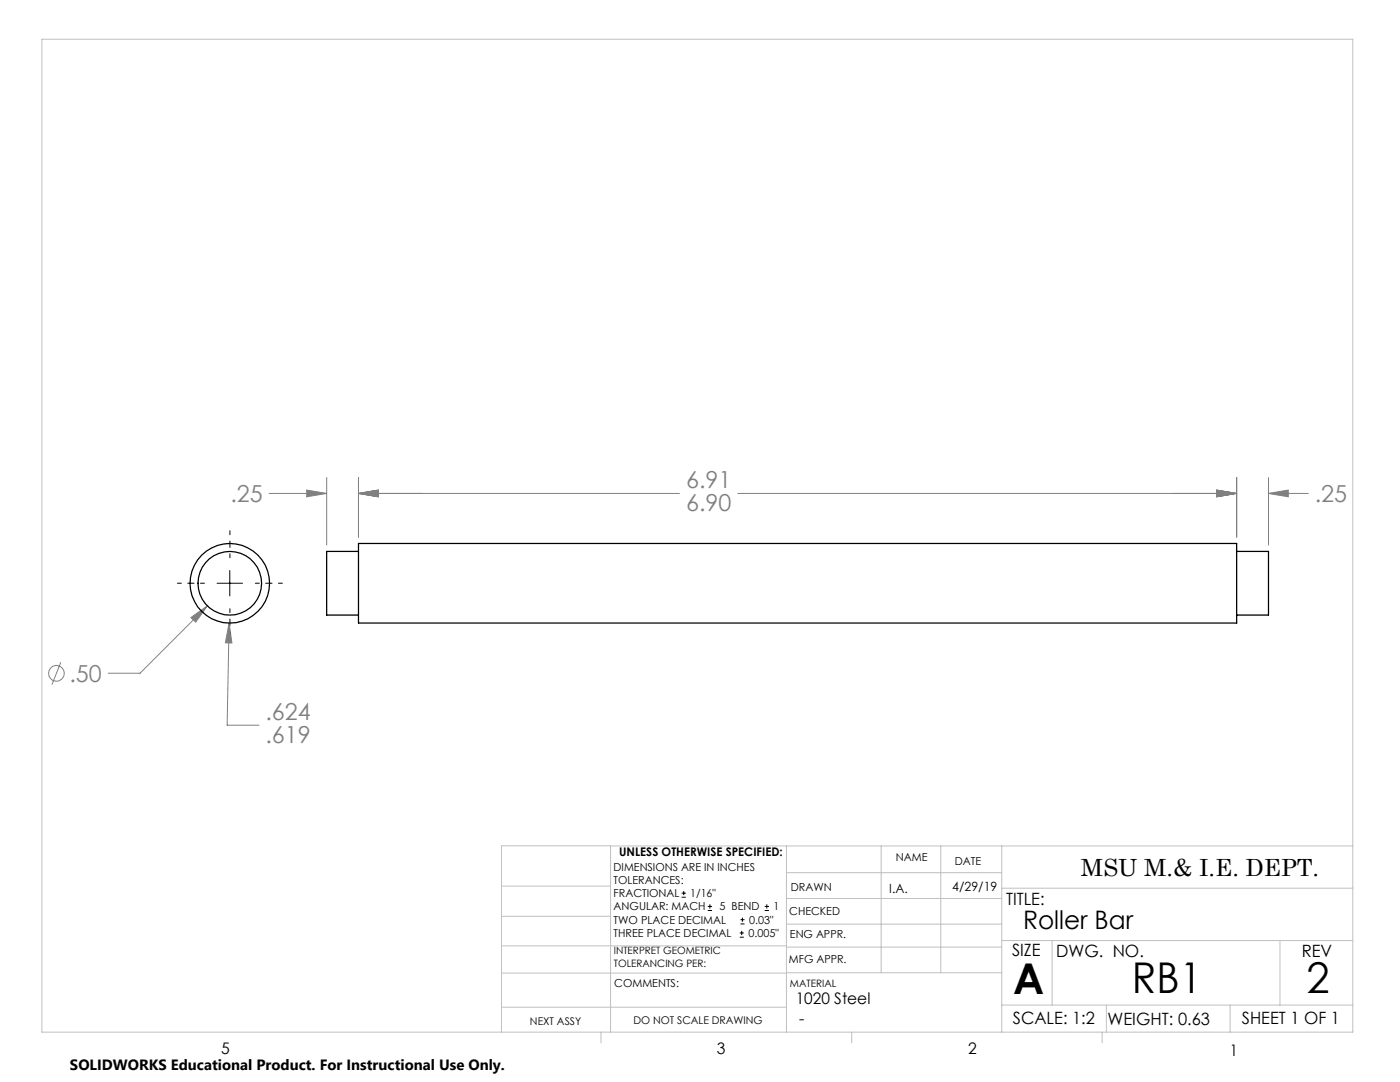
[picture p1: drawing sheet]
<svg xmlns="http://www.w3.org/2000/svg" width="279mm" height="216mm" viewBox="0 0 279 216" stroke-linecap="round" stroke-linejoin="round" font-family="sans-serif">
<g fill="none" stroke="#808080" stroke-width=".2">
<path d="M53.7 98.5h11.5M61.2 97.8l4 .7-4 .6zM65.2 95.3v13.5M71.5 98.5l4-.7v1.3zM71.5 95.3v11.9M71.5 98.5h64.1M147.2 98.5h99.6M242.8 97.8l4 .7-4 .6zM246.8 95.3v11.9M253.2 98.5l3.9-.7v1.3zM253.2 98.5h7.9M253.2 95.3v13.5"/>
<path d="M12.1 132.2l-1.7 4.4M38.1 123.2l3.3-2.3-2.3 3.2zM41.4 120.9l-13.5 13.4h-6.3M45.7 124.3l.6 4h-1.3zM45.7 124.3l-.4 20.4h6.4"/>
<circle cx="11.3" cy="134.4" r="1.55"/>
</g>
<g fill="none" stroke="#000" stroke-width=".2">
<path d="M43.3 116.4h5.1M45.9 113.8v5.1M136 179h.9M136 178.2h.9M136.5 177.8v.8M141.3 181.7h.8M141.3 180.9h.8M141.7 180.4v.9M147.6 187h.8M147.6 186.2h.8M147.8 184.4h.8M147.8 183.5h.8"/>
<path d="M148 185.7v.9M148.2 183.1v.8M152.6 181.7h.9M152.6 180.9h.9M153 180.4v.9"/>
</g>
<path d="M40.8 116.4h-5.4M45.9 111.3v-5.4M51 116.4h5.4M45.9 121.5v5.4" fill="none" stroke="#000" stroke-width=".2" stroke-dasharray="15.2 1.3 1.3 1.3" stroke-dashoffset="14.4"/>
<g fill="none" stroke="#c0c0c0" stroke-width=".2">
<path d="M8.4 7.8h261.6v198.2h-261.6zM100.1 176.8h21.7M121.8 168.8v37.2M157 168.8v37.2M157 179.3h42.9M157 174.1h42.9M175.9 168.8v25.3M187.7 168.8v25.3M199.9 177.2h70.1M199.9 168.8v37.2M270 168.8h-169.9v37.2M100.1 194.2h56.9"/>
<path d="M100.1 188.7h56.9M100.1 182.8h21.7M157 194.1h42.9M157 184.4h42.9M157 189h42.9M199.9 187.7h70.1M210 187.7v12.9M255.4 187.7v12.9M100.1 201h56.9M119.9 206v2.1M170 206v2.1M199.9 200.6h70.1"/>
<path d="M220 206v2.1M220.8 200.6v5.4M245.5 200.6v5.4"/>
</g>
<path d="M45.7 124.3l-.7 4h1.3zM38.1 123.2l1 .9 2.3-3.2zM242.8 97.8l4 .7-4 .6zM71.5 98.5l4-.7v1.3zM71.5 98.5l4-.7v1.3zM61.2 97.8l4 .7-4 .6zM253.2 98.5l3.9-.7v1.3zM242.8 97.8l4 .7-4 .6z" fill="#808080"/>
<g fill="none" stroke="#000" stroke-width=".25">
<path d="M71.5 108.4h175.3v15.9h-175.3zM71.5 110h-6.3v12.7h6.3M246.8 110h6.4v12.7h-6.4"/>
<circle cx="45.9" cy="116.4" r="7.9"/>
<circle cx="45.9" cy="116.4" r="6.4"/>
</g>
<g font-size="8.5">
<text x="202.2" y="198.3">A</text>
<text x="225.9" y="198.1">RB1</text>
<text x="260.8" y="198.1">2</text>
</g>
<text font-size="5.1" x="204.2" y="185.4">Roller Bar</text>
<g font-size="4.7" fill="#808080">
<text x="46" y="100.2">.25</text>
<text x="136.9" y="97.4">6.91</text>
<text x="136.9" y="102">6.90</text>
<text x="262.4" y="100.2">.25</text>
<text x="13.8" y="136.1">.50</text>
<text x="53" y="143.7">.624</text>
<text x="53" y="148.2">.619</text>
</g>
<text font-size="4.7" x="215.7" y="174.7">MSU M.&amp; I.E. DEPT.</text>
<g font-size="3.4">
<text x="200.8" y="180.5">TITLE:</text>
<text x="202" y="190.8">SIZE</text>
<text x="210.8" y="190.9">DWG. NO.</text>
<text x="259.8" y="191">REV</text>
<text x="202.1" y="204.4">SCALE: 1:2</text>
<text x="221" y="204.5">WEIGHT: 0.63</text>
<text x="247.8" y="204.4">SHEET 1 OF 1</text>
</g>
<g font-size="3.2">
<text x="158.8" y="200.4">1020 Steel</text>
<text x="159.5" y="204.4">-</text>
<text x="44.2" y="210.4">5</text>
<text x="143.1" y="210.4">3</text>
<text x="193.2" y="210.3">2</text>
<text x="245.4" y="210.6">1</text>
</g>
<text font-size="3" x="14" y="213.5">SOLIDWORKS Educational Product. For Instructional Use Only.</text>
<g font-size="2.5">
<text x="177.5" y="178.2">I.A.</text>
<text x="190.1" y="177.8">4/29/19</text>
</g>
<text font-size="2.4" x="123.6" y="170.8">UNLESS OTHERWISE SPECIFIED:</text>
<g font-size="2.2">
<text x="122.5" y="173.7">DIMENSIONS ARE IN INCHES</text>
<text x="178.8" y="171.8">NAME</text>
<text x="190.6" y="172.5">DATE</text>
<text x="122.5" y="176.4">TOLERANCES:</text>
<text x="122.5" y="179">FRACTIONAL</text>
<text x="137.8" y="179">1/16&quot;</text>
<text x="157.8" y="177.8">DRAWN</text>
<text x="122.5" y="184.3">TWO PLACE DECIMAL</text>
<text x="122.5" y="181.7">ANGULAR: MACH</text>
<text x="143.6" y="181.7">5 BEND</text>
<text x="149.5" y="184.3">0.03&quot;</text>
<text x="154.4" y="181.7">1</text>
<text x="157.5" y="182.5">CHECKED</text>
<text x="122.5" y="187">THREE PLACE DECIMAL</text>
<text x="149.4" y="187">0.005&quot;</text>
<text x="157.6" y="187.2">ENG APPR.</text>
<text x="122.6" y="197">COMMENTS:</text>
<text x="157.4" y="192.2">MFG APPR.</text>
</g>
<g font-size="2.1">
<text x="105.8" y="204.5">NEXT ASSY</text>
<text x="126.4" y="204.3">DO NOT SCALE DRAWING</text>
</g>
<g font-size="2">
<text x="122.5" y="190.4">INTERPRET GEOMETRIC</text>
<text x="122.5" y="192.9">TOLERANCING PER:</text>
<text x="157.7" y="197">MATERIAL</text>
</g>
</svg>
